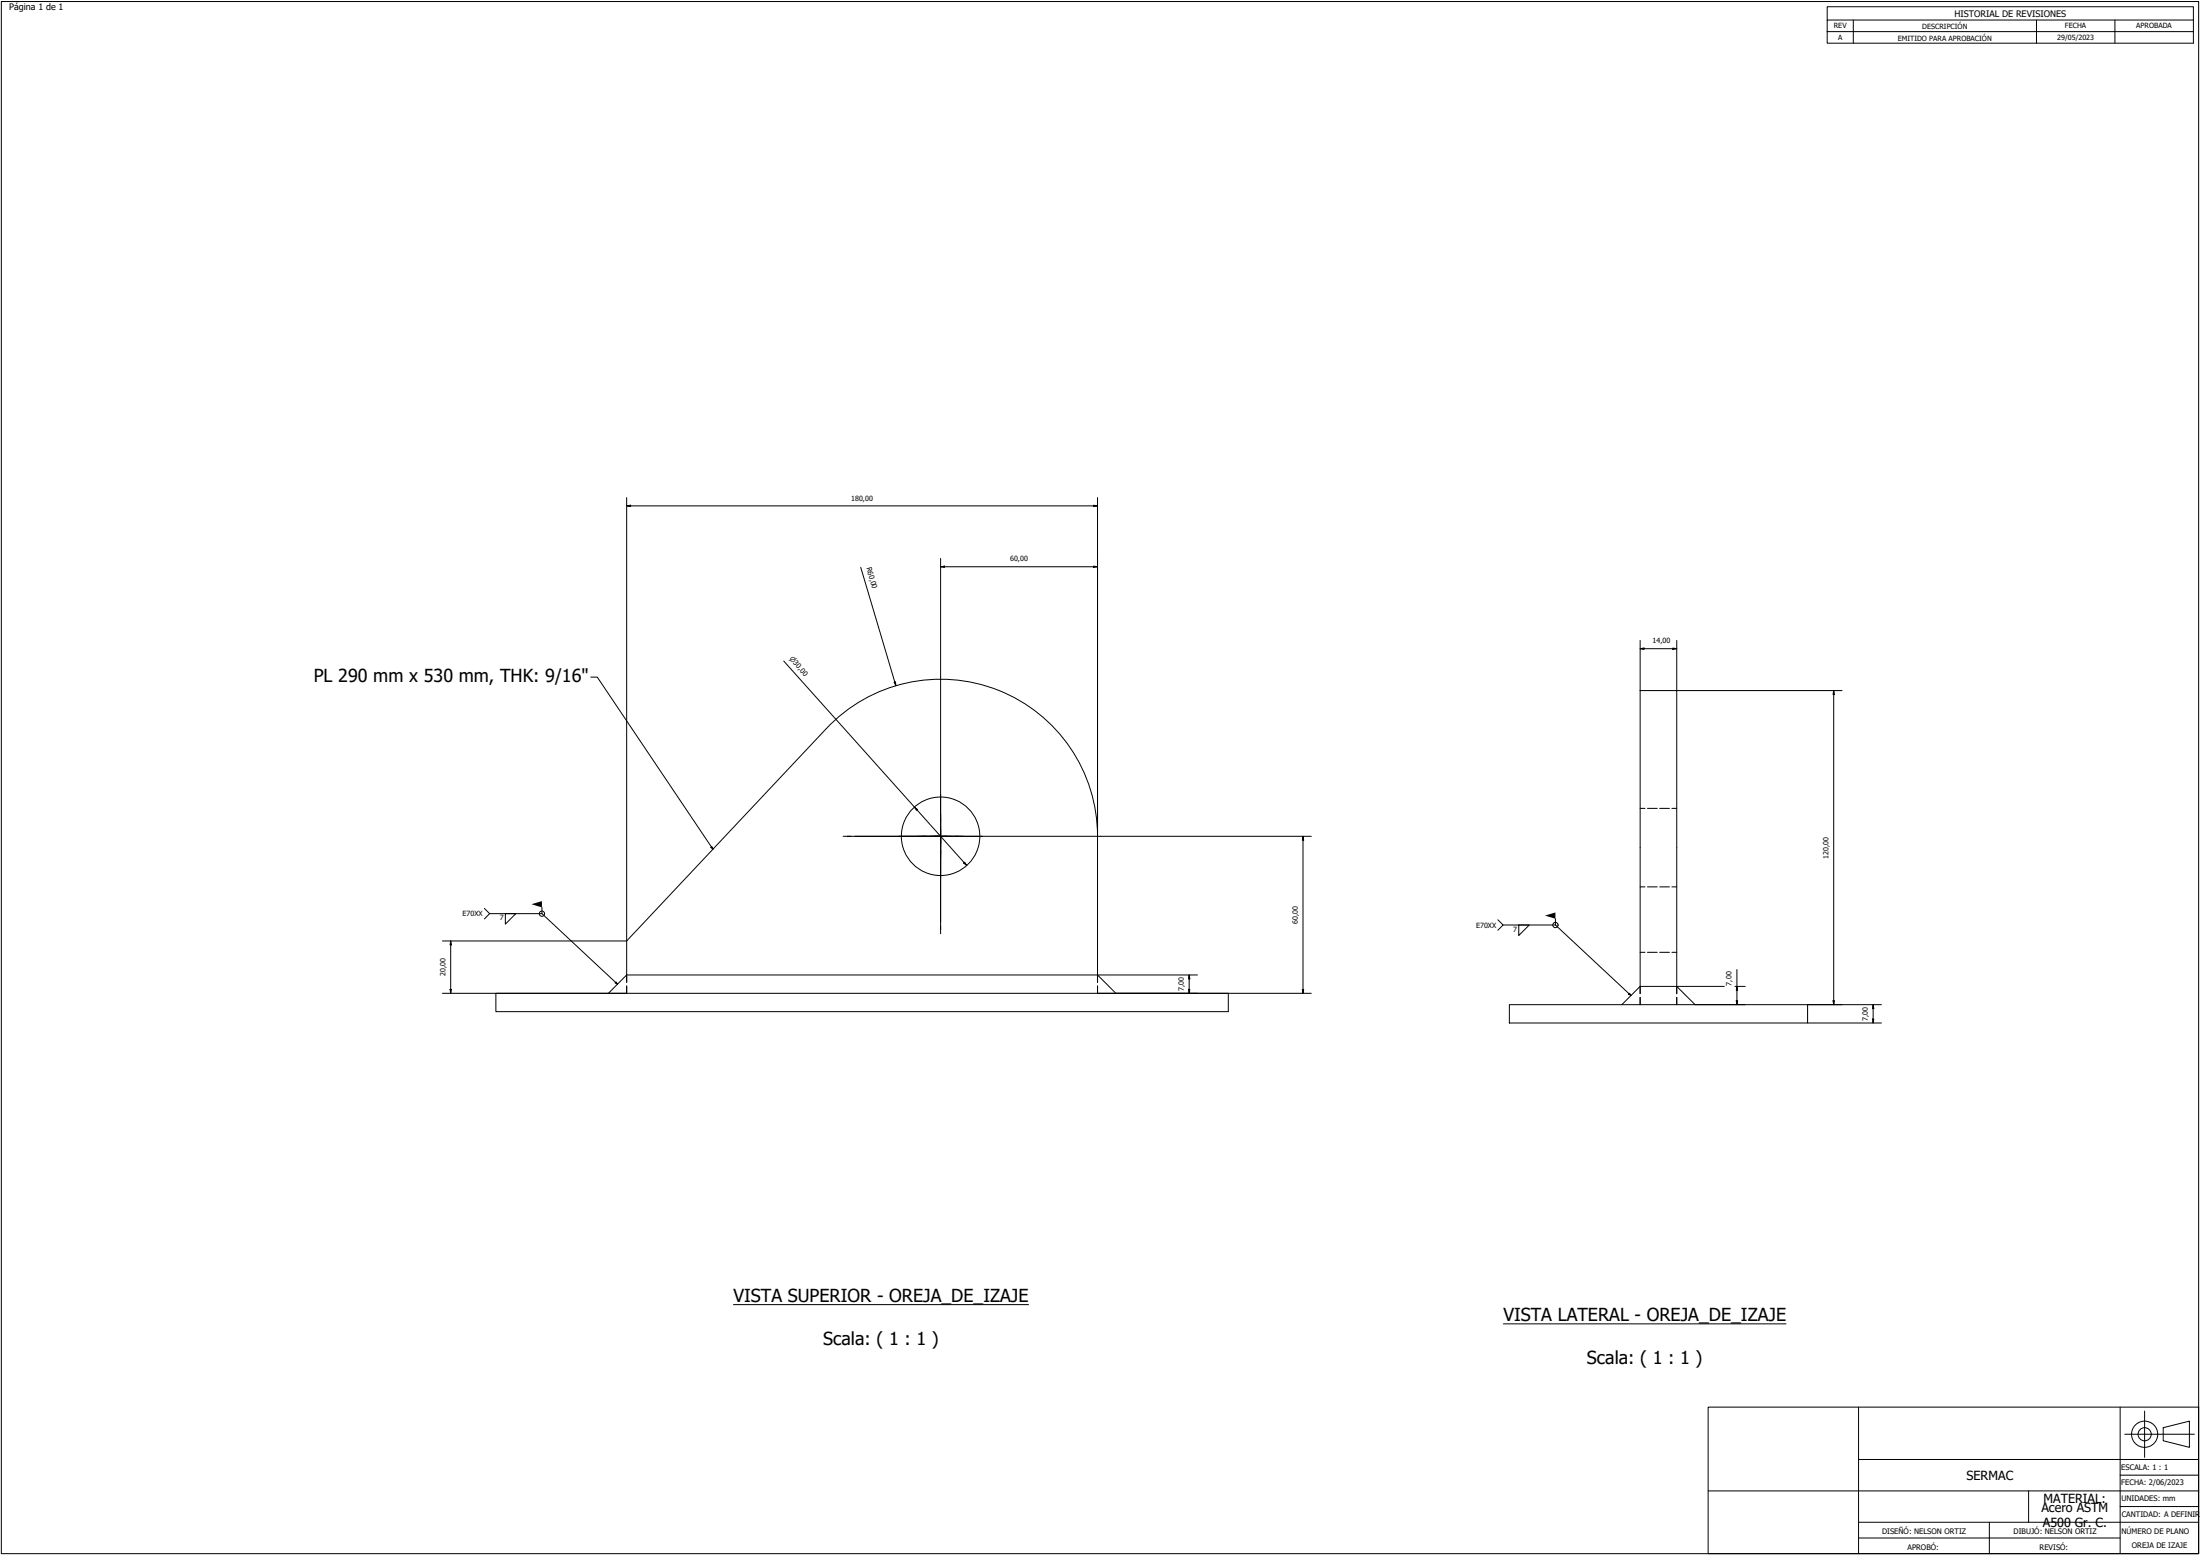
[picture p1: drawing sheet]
<svg xmlns="http://www.w3.org/2000/svg" width="841mm" height="594mm" viewBox="0 0 841 594" stroke-linecap="round" stroke-linejoin="round" font-family="sans-serif">
<!-- layer: Oculto (ISO) -->
<g fill="none" stroke="#000" stroke-width=".38">
<path d="M627 308.8h1.9M629.8 308.8h3.7M634.5 308.8h3.7M639.1 308.8h1.9M627 338.8h1.9M629.8 338.8h3.7M634.5 338.8h3.7M639.1 338.8h1.9M239.6 372.5v2.8M239.6 376.7v2.8M419.6 372.5v2.8M419.6 376.7v2.8"/>
<path d="M627 376.8v2.8M627 363.8h1.9M629.8 363.8h3.7M634.5 363.8h3.7M639.1 363.8h1.9M641 376.8v2.8M627 381v2.8M641 381v2.8"/>
</g>
<g fill="none" stroke="#000" stroke-width=".38">
<path d="M698.5 7.7v-5.1h140v5.1M698.5 12.1h140M708.5 7.7v8.8M778.5 7.7v8.8M808.5 7.7v8.8M838.5 7.7h-140v4.4M838.5 7.7v8.8h-140v-4.4M225.8 258.7h2.5l44.2 65.7M271.8 323.8l.4-.3 .3 .9zM185.2 347.1l2 2-2 2M187.2 349.1h20M193.2 349.1h4l-4 4z"/>
<path d="M207.2 346.7v2.4l28.9 26.9M572.6 351.4l2 2-2 2M574.6 353.4h20M580.6 353.4h4l-4 4zM594.6 351v2.4l28.9 26.9M235.5 375.1l.6 .9-.9-.5zM622.9 379.5l.6 .8-.9-.5zM280.4 498.4h112.8M574.7 505.8h108.1"/>
<circle cx="207.2" cy="349.1" r="1.01"/>
<circle cx="594.6" cy="353.4" r="1.01"/>
</g>
<!-- layer: Visible (ISO) -->
<g fill="none" stroke="#000" stroke-width=".38">
<path d="M189.6 379.5h280v7h-280zM232.6 379.5l7-7h180l7 7M239.6 372.5v-13l76.3-81.1a60 60 0 0 1 65.8-14.7 60 60 0 0 1 37.9 55.8v53M627 376.8v-113h14v113M577 383.8h114v7h-114zM620 383.8l7-7h14l7 7"/>
<circle cx="359.6" cy="319.5" r="15"/>
</g>
<!-- layer: Borde (ISO) -->
<path d="M.5 .6h840v593h-840z" fill="none" stroke="#000" stroke-width=".38"/>
<g fill="none" stroke="#000" stroke-width=".38">
<path d="M653 537.6h187.5v56h-187.5zM710.5 537.6v56M810.5 537.6v56M819.8 539.1v17.7M710.5 557.6h130M812.3 547.9h26.6M827 545.4l10-2.5v10.1l-10-2.6zM653 569.6h187.5M775.5 569.6v12M810.5 575.6h30M810.5 563.6h30M710.5 587.6h100"/>
<path d="M710.5 581.6h130M760.5 581.6v12"/>
<circle cx="819.9" cy="547.9" r="5"/>
<circle cx="819.9" cy="547.9" r="2.51"/>
</g>
<g fill="#000">
<path d="M271.8 323.8l.4-.3 .3 .9z" fill-rule="evenodd"/>
<path d="M203.2 345.5l4-1.2v2.4z" fill-rule="evenodd"/>
<path d="M590.6 349.8l4-1.2v2.4z" fill-rule="evenodd"/>
<path d="M235.5 375.1l.6 .9-.9-.5z" fill-rule="evenodd"/>
<path d="M622.9 379.5l.6 .8-.9-.5z" fill-rule="evenodd"/>
</g>
<!-- layer: Cota (ISO) -->
<g fill="none" stroke="#000" stroke-width=".38">
<path d="M239.6 193.3l1.5-.3v.5zM239.6 193.3h180M239.6 190.1v169.4h-70.5M418.1 193l1.5 .3-1.5 .2zM419.6 190.1v129.3M329 216.7l13.5 45.3M359.6 216.5l1.5-.2v.5zM359.6 216.5h60M359.6 213.4v45.1M418.1 216.3l1.5 .2-1.5 .3zM299.6 252.6l70 78.1M627 247.8l1.5-.2v.5z"/>
<path d="M627 247.8h14M627 244.7v19.1M639.5 247.6l1.5 .2-1.5 .3zM641 244.7v19.1h63.2M341.8 260.6l.5-.1 .2 1.5zM701 263.8l.3 1.5h-.6zM701 263.8v120M349.6 308.3l1.2 1-.4 .3zM420.6 319.5h80.7M498.1 319.5l.3 1.5h-.5zM498.1 319.5v60M368.4 329.7l.4-.3 .8 1.3z"/>
<path d="M172.3 359.5l.3 1.5h-.6zM172.3 359.5v20M169.1 379.5h70.5M172 378h.6l-.3 1.5zM419.6 379.5h81.7M419.6 372.5h38.2M454.3 378h.6l-.3 1.5zM454.6 372.5l.3 1.5h-.6zM454.6 372.5v7M497.9 378h.5l-.3 1.5zM641 376.8h18.2M663.2 376.8h4"/>
<path d="M664 376.8l.3 1.5h-.6zM664 370.4v13.4M648 383.8h19.2M663.7 382.3h.6l-.3 1.5zM691 383.8h28.2M691 390.8h28.2M700.7 382.3h.6l-.3 1.5zM715.8 389.3h.5l-.2 1.5zM716.1 383.8l.2 1.5h-.5zM716.1 383.8v7"/>
</g>
<g fill="#000">
<path d="M239.6 193.3l1.5-.3v.5z" fill-rule="evenodd"/>
<path d="M418.1 193l1.5 .3-1.5 .2z" fill-rule="evenodd"/>
<path d="M359.6 216.5l1.5-.2v.5z" fill-rule="evenodd"/>
<path d="M418.1 216.3l1.5 .2-1.5 .3z" fill-rule="evenodd"/>
<path d="M627 247.8l1.5-.2v.5z" fill-rule="evenodd"/>
<path d="M639.5 247.6l1.5 .2-1.5 .3z" fill-rule="evenodd"/>
<path d="M341.8 260.6l.5-.1 .2 1.5z" fill-rule="evenodd"/>
<path d="M701 263.8l.3 1.5h-.6z" fill-rule="evenodd"/>
<path d="M349.6 308.3l1.2 1-.4 .3z" fill-rule="evenodd"/>
<path d="M368.4 329.7l.4-.3 .8 1.3z" fill-rule="evenodd"/>
<path d="M498.1 319.5l.3 1.5h-.5z" fill-rule="evenodd"/>
<path d="M172 378h.6l-.3 1.5z" fill-rule="evenodd"/>
<path d="M172.3 359.5l.3 1.5h-.6z" fill-rule="evenodd"/>
<path d="M454.3 378h.6l-.3 1.5z" fill-rule="evenodd"/>
<path d="M454.6 372.5l.3 1.5h-.6z" fill-rule="evenodd"/>
<path d="M497.9 378h.5l-.3 1.5z" fill-rule="evenodd"/>
<path d="M664 376.8l.3 1.5h-.6z" fill-rule="evenodd"/>
<path d="M663.7 382.3h.6l-.3 1.5z" fill-rule="evenodd"/>
<path d="M700.7 382.3h.6l-.3 1.5z" fill-rule="evenodd"/>
<path d="M715.8 389.3h.5l-.2 1.5z" fill-rule="evenodd"/>
<path d="M716.1 383.8l.2 1.5h-.5z" fill-rule="evenodd"/>
</g>
<!-- layer: Marca de centro (ISO) -->
<path d="M359.6 258.5v93.7M322.3 319.5h39.8M323.8 319.5h1.5M326.8 319.5h93.8M357.1 319.5h2.5h-2.5M359.6 317v39.7M359.6 322v-2.5v2.5M359.6 353.8v1.5" fill="none" stroke="#000" stroke-width=".38"/>
<g font-size="6.9">
<text x="119.9" y="260.7">PL 290 mm x 530 mm, THK: 9/16&quot;</text>
<text x="280.4" y="497.3">VISTA SUPERIOR - OREJA_DE_IZAJE</text>
<text x="574.7" y="504.6">VISTA LATERAL - OREJA_DE_IZAJE</text>
<text x="314.7" y="513.8">Scala: ( 1 : 1 )</text>
<text x="606.7" y="521.1">Scala: ( 1 : 1 )</text>
</g>
<g font-size="4.8">
<text x="751.8" y="565.6">SERMAC</text>
<text x="781.2" y="574.3">MATERIAL:</text>
<text x="780.4" y="577.6">Acero ASTM</text>
<text x="780.9" y="583.4">A500 Gr. C.</text>
</g>
<g font-size="3.4">
<text x="3.5" y="3.8">Página 1 de 1</text>
<text x="747.1" y="6.4">HISTORIAL DE REVISIONES</text>
</g>
<g font-size="2.9">
<text x="810.9" y="561.6">ESCALA: 1 : 1</text>
<text x="810.9" y="567.5">FECHA: 2/06/2023</text>
<text x="811" y="573.6">UNIDADES: mm</text>
<text x="811.1" y="579.6">CANTIDAD: A DEFINIR</text>
<text x="719.5" y="586.1">DISEÑÓ: NELSON ORTIZ</text>
<text x="769.8" y="586">DIBUJÓ: NELSON ORTIZ</text>
<text x="811" y="586.1">NÚMERO DE PLANO</text>
<text x="729.2" y="592.1">APROBÓ:</text>
<text x="779.7" y="592">REVISÓ:</text>
<text x="815" y="591.5">OREJA DE IZAJE</text>
</g>
<g font-size="2.7">
<text x="701" y="10.9">REV</text>
<text x="734.8" y="11.2">DESCRIPCIÓN</text>
<text x="789.4" y="10.9">FECHA</text>
<text x="816.7" y="10.9">APROBADA</text>
<text x="702.7" y="15.3">A</text>
<text x="725.5" y="15.7">EMITIDO PARA APROBACIÓN</text>
<text x="786.4" y="15.1">29/05/2023</text>
<text x="325.4" y="191.2">180,00</text>
<text x="386.1" y="214.5">60,00</text>
<text x="331.2" y="216.9" transform="rotate(74 331.2 216.9)">R60,00</text>
<text x="631.7" y="245.8">14,00</text>
<text x="699" y="328" transform="rotate(-90 699 328)">120,00</text>
<text x="176.8" y="350.1">E70XX</text>
<text x="191.1" y="351.7">7</text>
<text x="496.1" y="352.9" transform="rotate(-90 496.1 352.9)">60,00</text>
<text x="564.3" y="354.4">E70XX</text>
<text x="578.5" y="356">7</text>
<text x="170.3" y="372.9" transform="rotate(-90 170.3 372.9)">20,00</text>
<text x="662" y="376.5" transform="rotate(-90 662 376.5)">7,00</text>
<text x="452.6" y="378.7" transform="rotate(-90 452.6 378.7)">7,00</text>
<text x="714" y="390" transform="rotate(-90 714 390)">7,00</text>
</g>
<text font-size="2.6" x="301.6" y="251.8" transform="rotate(48 301.6 251.8)">⌀30,00</text>
</svg>
